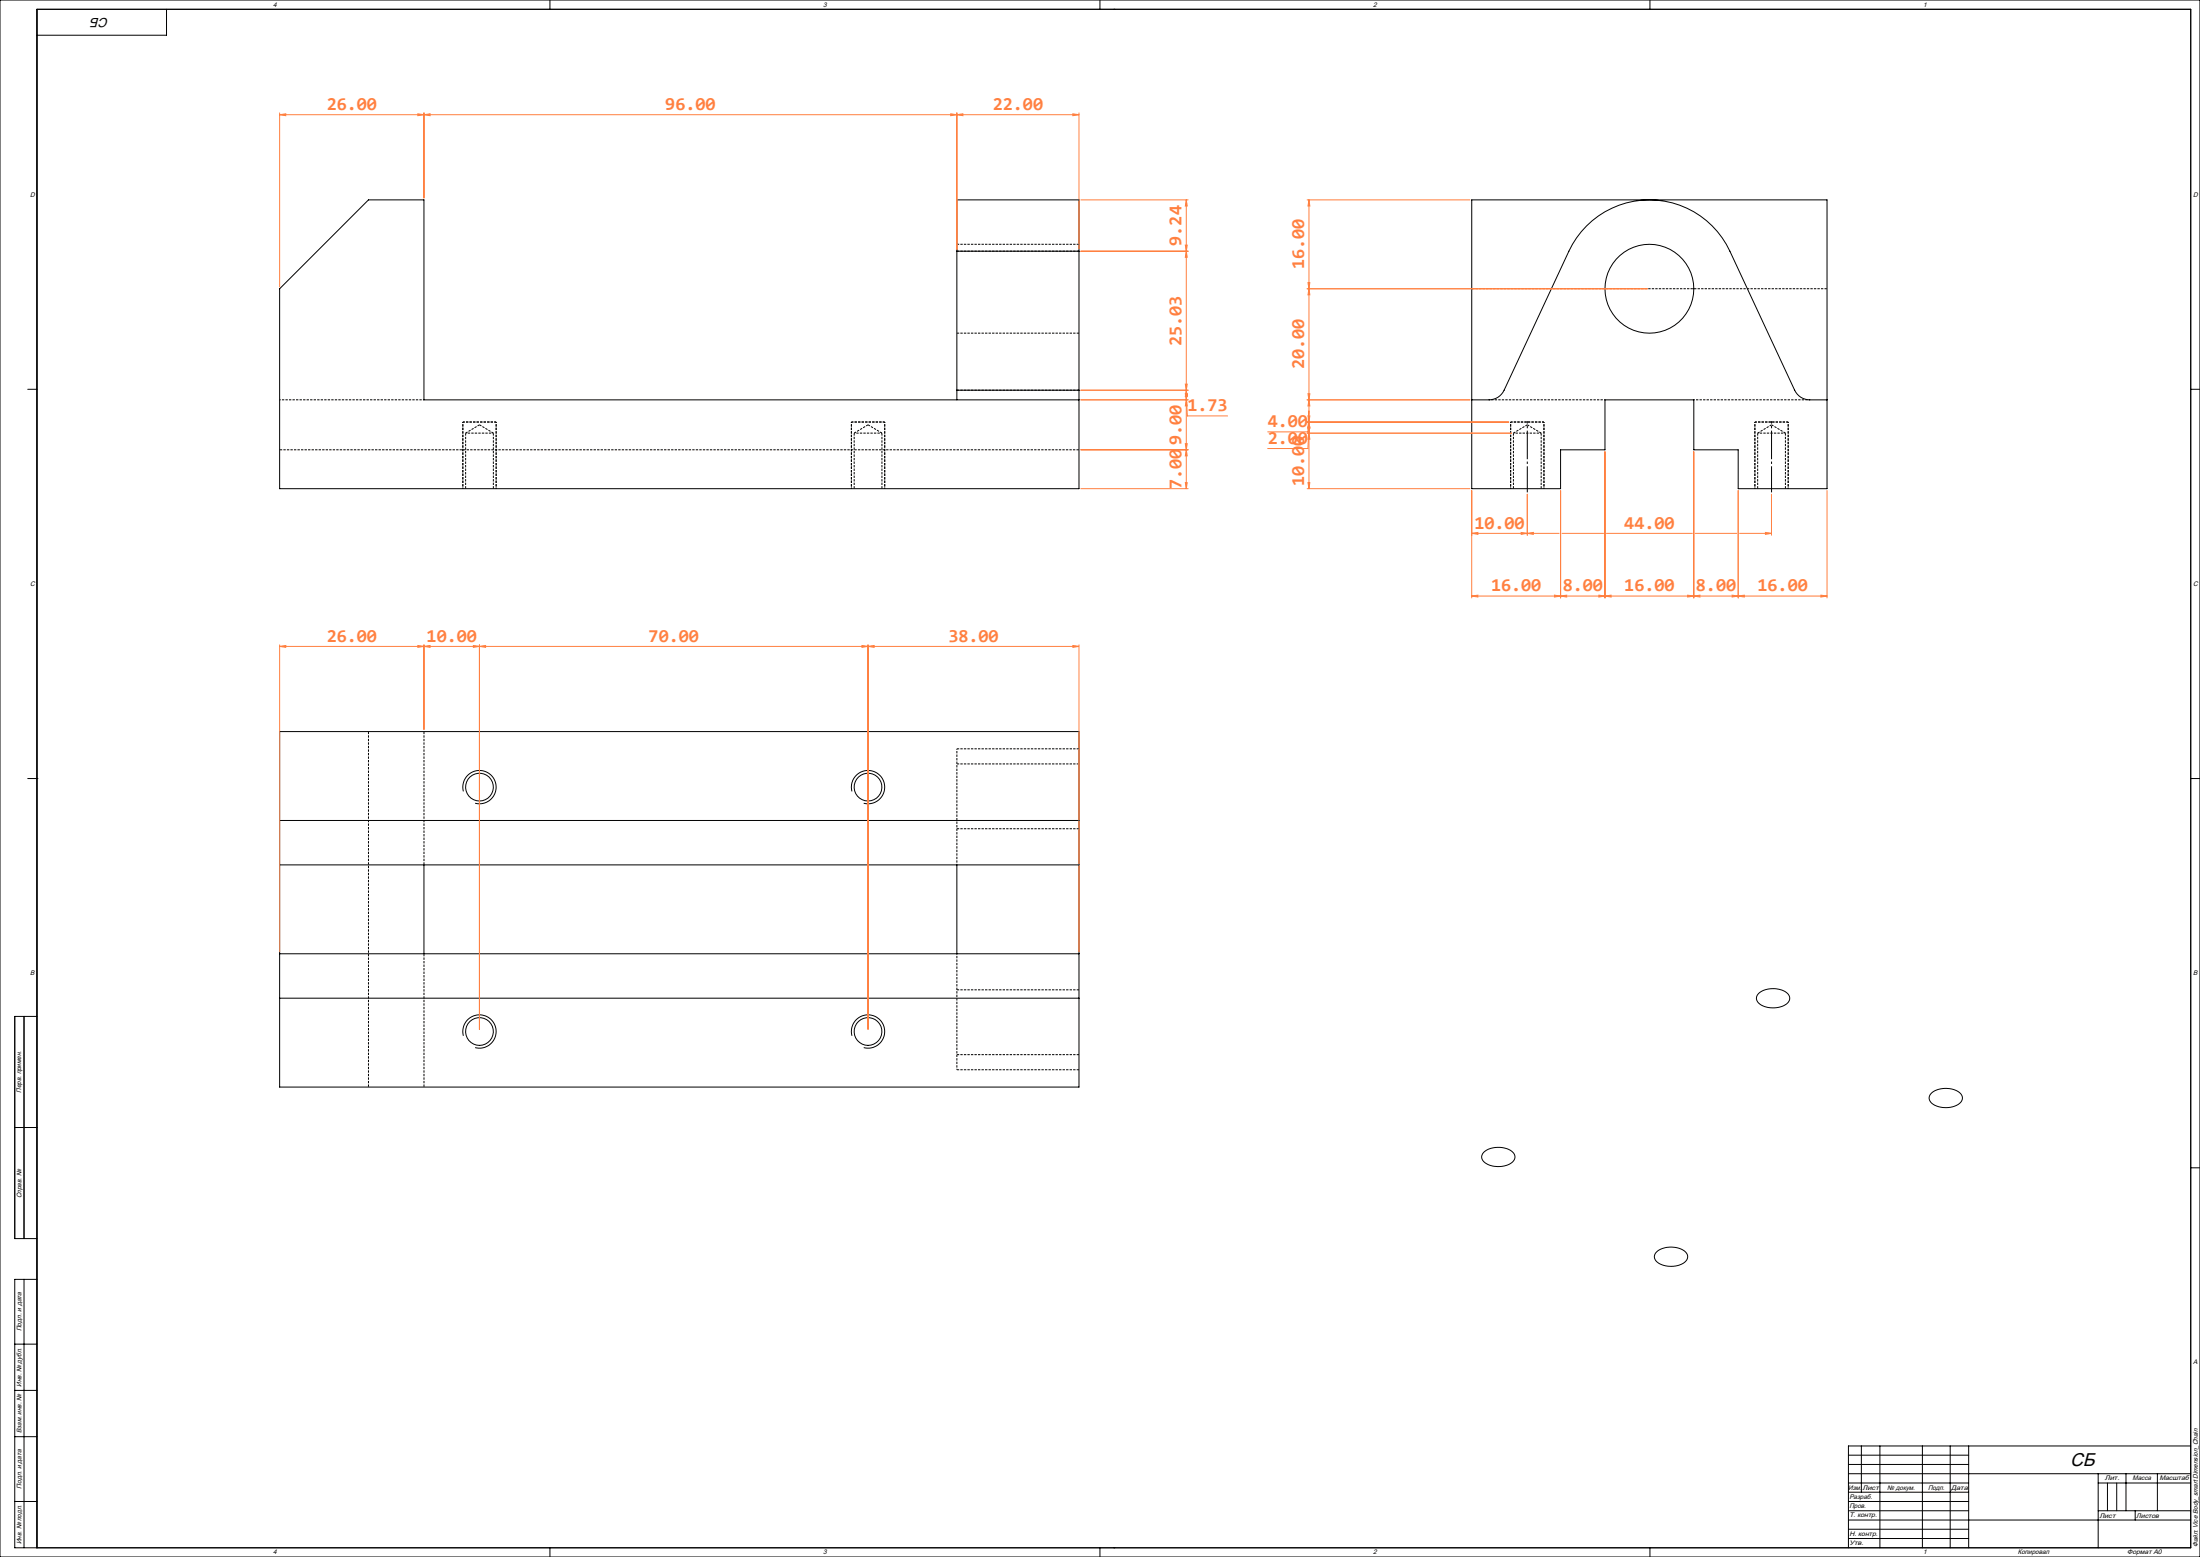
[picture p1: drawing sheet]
<svg xmlns="http://www.w3.org/2000/svg" width="1189mm" height="841mm" viewBox="0 0 1189 841" stroke-linecap="round" stroke-linejoin="round" font-family="sans-serif">
<path d="M267 234h-15M477 234h-15M833 234h-15M965 234h-15" fill="none" stroke="#000" stroke-width=".54" stroke-dasharray="1.3 .6" stroke-dashoffset=".8" stroke-linecap="butt"/>
<g fill="none" stroke="#000" stroke-width=".54" stroke-dasharray="1.3 .6" stroke-dashoffset="-.1" stroke-linecap="butt">
<path d="M795 156h192M252 234v30M462 234v30M818 234v30M950 234v30M583 243h-432M267 264v-30M477 264v-30M833 264v-30M965 264v-30M229 395v72M229 515v72"/>
<path d="M199 587v-192"/>
</g>
<path d="M583 136h-66M583 132h-66M517 180h66M583 211h-66M517 413h66M583 404h-66M583 448h-66M583 535h-66M517 578h66M583 570h-66" fill="none" stroke="#000" stroke-width=".54" stroke-dasharray="1.3 .6" stroke-linecap="butt"/>
<g fill="none" stroke="#000" stroke-width=".54" stroke-dasharray="1.3 .6" stroke-dashoffset=".7" stroke-linecap="butt">
<path d="M229 216h-78M805 216h62M915 216h63M250 264v-36M268 264v-36M460 264v-36M478 264v-36M816 264v-36M834 264v-36M948 264v-36M966 264v-36M517 404v63"/>
<path d="M517 515v63"/>
</g>
<path d="M259 229l-7 5M267 234l-8-5M469 229l-7 5M477 234l-8-5M825 229l-7 5M833 234l-8-5M957 229l-7 5M965 234l-8-5" fill="none" stroke="#000" stroke-width=".54" stroke-dasharray="1.3 .6" stroke-dashoffset=".1" stroke-linecap="butt"/>
<g fill="none" stroke="#000" stroke-width=".54">
<path d="M0 0h1189v841h-1189zM90 5v14h-70M297 0v5M594 0v5M602 5h.1M892 0v5M795 108h192v156h-48v-21h-24v-27h-48v27h-24v21h-48zM517 136v-28h66v28M517 136h66M517 136v75M583 136v75M151 156l48-48h30v108h354v48h-432z"/>
<path d="M15 210h5M517 211v5M517 211h66M583 211v5M795 216h10a9 9 0 0 0 8-5l35-75a48 48 0 0 1 43-28 48 48 0 0 1 44 28l35 75a9 9 0 0 0 8 5h9M1184 210h5M151 395h432v192h-432zM15 421h5M20 421h.1M250 427a9 9 0 0 1 8-11 9 9 0 0 1 10 10 9 9 0 0 1-11 8M460 427a9 9 0 0 1 8-11 9 9 0 0 1 10 10 9 9 0 0 1-11 8M1184 421h.1"/>
<path d="M1184 421h5M151 443h432M151 467h432M229 467v48M517 467v48M151 515h432M151 539h432M951 536l2-1 5-1 5 1 3 1a4 4 0 0 1 1 5 4 4 0 0 1-4 3h-6h-3l-3-2a4 4 0 0 1 0-6zM13 549v120M20 549h-12v120h12M250 559a9 9 0 0 1 8-11 9 9 0 0 1 10 10 9 9 0 0 1-11 8M460 559a9 9 0 0 1 8-11 9 9 0 0 1 10 10 9 9 0 0 1-11 8"/>
<path d="M1044 590l3-1 4-1 5 1 3 1a4 4 0 0 1 1 4 4 4 0 0 1-3 3l-4 1h-3l-6-2a3 3 0 0 1 0-6zM8 609h12M802 622l3-1 4-1h5l3 2a4 4 0 0 1 2 4 4 4 0 0 1-4 3l-3 1h-4l-6-2a3 3 0 0 1 0-6zM1184 631h5M895 676l4-2h4h3l4 2a4 4 0 0 1 2 4 4 4 0 0 1-4 3l-3 1h-4l-3-1-2-1a3 3 0 0 1-1-6zM13 691v145M20 691h-12v145h1176v-831h-1164v831M8 726h12M8 751h12M8 776h12M999 786h65M999 791h65"/>
<path d="M999 796h185M1006 781v25M1016 781v55M1039 781v55M1054 781v55M1064 781v55M1134 796v40M1149 796v20M1166 796v20M1184 781h-185v55M8 811h12M999 811h65"/>
<path d="M999 816h65M999 801h65M999 806h65M1134 816h50M1134 801h50M1139 801v15M1144 801v15M1154 816v5M297 836v5M594 836v5M602 836h.1M892 836v5"/>
<path d="M999 826h65M999 831h65M999 821h185"/>
<circle cx="891" cy="156" r="24"/>
<circle cx="259" cy="425" r="8"/>
<circle cx="469" cy="425" r="8"/>
<circle cx="259" cy="557" r="8"/>
<circle cx="469" cy="557" r="8"/>
</g>
<g fill="none" stroke="#ff8040" stroke-width=".54">
<path d="M151 62l3-1v1zM151 61v94M151 62h432M226 61l3 1h-3zM229 62l3-1v1zM229 61v46M514 61l3 1h-3zM517 62l3-1v1zM517 61v74M580 61l3 1h-3zM583 61v74M584 108h58"/>
<path d="M641 108l1 3h-1zM641 108v156M706 108h88M707 108l1 3h-1zM707 108v156M584 136h58M641 132h1l-1 4zM641 136l1 3h-1zM706 156h184M707 153h1l-1 3zM707 156l1 3h-1zM584 216h58"/>
<path d="M584 211h58M641 213h1l-1 3zM641 207h1l-1 4zM641 211l1 3h-1zM641 216l1 3h-1zM641 213l1 12h21M706 216h88M707 213h1l-1 3zM707 216l1 3h-1zM641 240h1l-1 3zM706 234h111M706 228h109"/>
<path d="M707 231h1l-1 3zM707 225h1l-1 3zM707 228l1 3h-1zM707 234l1 3h-1zM707 231v11h-22M707 222v11h-22M584 243h58M641 243l1 3h-1zM867 244v79M915 244v79M584 264h58M641 261h1l-1 3z"/>
<path d="M706 264h88M707 261h1l-1 3zM795 265v58M825 267v22M843 265v58M939 265v58M957 267v22M987 265v58M795 288h4v1zM795 288h48M822 288h3l-3 1zM825 288h4v1z"/>
<path d="M844 288h23M868 288h47M916 288h23M940 288h17M954 288h3l-3 1zM795 322l4-1v1zM795 322h192M840 321l3 1h-3zM843 322l4-1v1zM864 321l3 1h-3zM867 322l4-1v1zM912 321l3 1h-3z"/>
<path d="M915 322l4-1v1zM936 321l3 1h-3zM939 322l4-1v1zM984 321l3 1h-3zM151 349h3v1zM151 348v166M151 349h432M226 349h3l-3 1zM229 349h3v1zM229 348v46M256 349h3l-3 1zM259 349h3v1z"/>
<path d="M259 348v208M466 349h3l-3 1zM469 349h3v1zM469 348v208M580 349h3l-3 1zM583 348v166"/>
</g>
<path d="M825 234v-7M957 234v-7" fill="none" stroke="#000" stroke-width=".54" stroke-dasharray="15.2 1.3 1.3 1.3" stroke-dashoffset="13.9" stroke-linecap="butt"/>
<path d="M825 234v32M957 234v32" fill="none" stroke="#000" stroke-width=".54" stroke-dasharray="15.2 1.3 1.3 1.3" stroke-dashoffset="1.1" stroke-linecap="butt"/>
<path d="M268 228h-18M478 228h-18M834 228h-18M966 228h-18" fill="none" stroke="#000" stroke-width=".54" stroke-dasharray="1.3 .6" stroke-dashoffset=".2" stroke-linecap="butt"/>
<g fill="#ff8040">
<path d="M151 62l3-1v1zM226 61l3 1h-3zM229 62l3-1v1zM514 61l3 1h-3zM517 62l3-1v1zM580 61l3 1h-3zM641 213h1l-1 3zM641 211l1 3h-1z"/>
<path d="M641 261h1l-1 3zM641 243l1 3h-1zM641 240h1l-1 3zM641 216l1 3h-1zM641 207h1l-1 4zM641 136l1 3h-1zM641 132h1l-1 4zM641 108l1 3h-1z"/>
<path d="M825 288h4v1zM954 288h3l-3 1z"/>
<path d="M843 322l4-1v1zM864 321l3 1h-3zM867 322l4-1v1zM912 321l3 1h-3zM915 322l4-1v1zM936 321l3 1h-3zM707 231h1l-1 3zM707 228l1 3h-1zM707 225h1l-1 3zM707 216l1 3h-1z"/>
<path d="M707 213h1l-1 3zM707 156l1 3h-1z"/>
<path d="M707 261h1l-1 3zM707 234l1 3h-1z"/>
<path d="M707 153h1l-1 3zM707 108l1 3h-1z"/>
<path d="M795 322l4-1v1zM840 321l3 1h-3zM939 322l4-1v1zM984 321l3 1h-3zM795 288h4v1zM822 288h3l-3 1z"/>
<path d="M151 349h3v1zM226 349h3l-3 1zM229 349h3v1zM256 349h3l-3 1zM259 349h3v1zM466 349h3l-3 1zM469 349h3v1zM580 349h3l-3 1z"/>
</g>
<text font-size="10" x="1119" y="792">СБ</text>
<g font-size="9.9" fill="#ff8040">
<text x="177" y="59">26.00</text>
<text x="360" y="59">96.00</text>
<text x="537" y="59">22.00</text>
<text x="639" y="133" transform="rotate(-90 639 133)">9.24</text>
<text x="705" y="146" transform="rotate(-90 705 146)">16.00</text>
<text x="639" y="187" transform="rotate(-90 639 187)">25.03</text>
<text x="705" y="200" transform="rotate(-90 705 200)">20.00</text>
<text x="642" y="222">1.73</text>
<text x="685" y="231">4.00</text>
<text x="685" y="240">2.00</text>
<text x="639" y="240" transform="rotate(-90 639 240)">9.00</text>
<text x="705" y="263" transform="rotate(-90 705 263)">10.00</text>
<text x="639" y="264" transform="rotate(-90 639 264)">7.00</text>
<text x="797" y="286">10.00</text>
<text x="878" y="286">44.00</text>
<text x="806" y="319">16.00</text>
<text x="845" y="319">8.00</text>
<text x="878" y="319">16.00</text>
<text x="917" y="319">8.00</text>
<text x="950" y="319">16.00</text>
<text x="177" y="347">26.00</text>
<text x="231" y="347">10.00</text>
<text x="351" y="347">70.00</text>
<text x="513" y="347">38.00</text>
</g>
<text font-size="7.1" x="59" y="10" transform="rotate(-180 59 10)">СБ</text>
<g font-size="3.6">
<text x="148" y="4">4</text>
<text x="445" y="4">3</text>
<text x="742" y="4">2</text>
<text x="1039" y="4">1</text>
<text x="16" y="106">D</text>
<text x="1185" y="106">D</text>
<text x="16" y="316">C</text>
<text x="1185" y="316">C</text>
<text x="16" y="527">B</text>
<text x="1185" y="527">B</text>
<text x="12" y="590" transform="rotate(-90 12 590)">Перв. примен.</text>
<text x="12" y="647" transform="rotate(-90 12 647)">Справ. №</text>
<text x="12" y="719" transform="rotate(-90 12 719)">Подп. и дата</text>
<text x="1185" y="737">A</text>
<text x="12" y="749" transform="rotate(-90 12 749)">Инв. № дубл.</text>
<text x="12" y="774" transform="rotate(-90 12 774)">Взам. инв. №</text>
<text x="1138" y="800">Лит.</text>
<text x="1152" y="800">Масса</text>
<text x="1167" y="800">Масштаб</text>
<text x="12" y="804" transform="rotate(-90 12 804)">Подп. и дата</text>
<text x="999" y="805">Изм.</text>
<text x="1000" y="810">Разраб.</text>
<text x="1007" y="805">Лист</text>
<text x="1020" y="805">№ докум.</text>
<text x="1042" y="805">Подп.</text>
<text x="1054" y="805">Дата</text>
<text x="1000" y="815">Пров.</text>
<text x="1000" y="820">Т. контр.</text>
<text x="1135" y="820">Лист</text>
<text x="1154" y="820">Листов</text>
<text x="1000" y="830">Н. контр.</text>
<text x="12" y="834" transform="rotate(-90 12 834)">Инв. № подл.</text>
<text x="148" y="840">4</text>
<text x="445" y="840">3</text>
<text x="742" y="840">2</text>
<text x="999" y="835">Утв.</text>
<text x="1039" y="840">1</text>
<text x="1090" y="840">Копировал</text>
<text x="1150" y="840">Формат А0</text>
<text x="1188" y="836" transform="rotate(-90 1188 836)">Файл: Vice Body_smart Dimension_Chain</text>
</g>
</svg>
